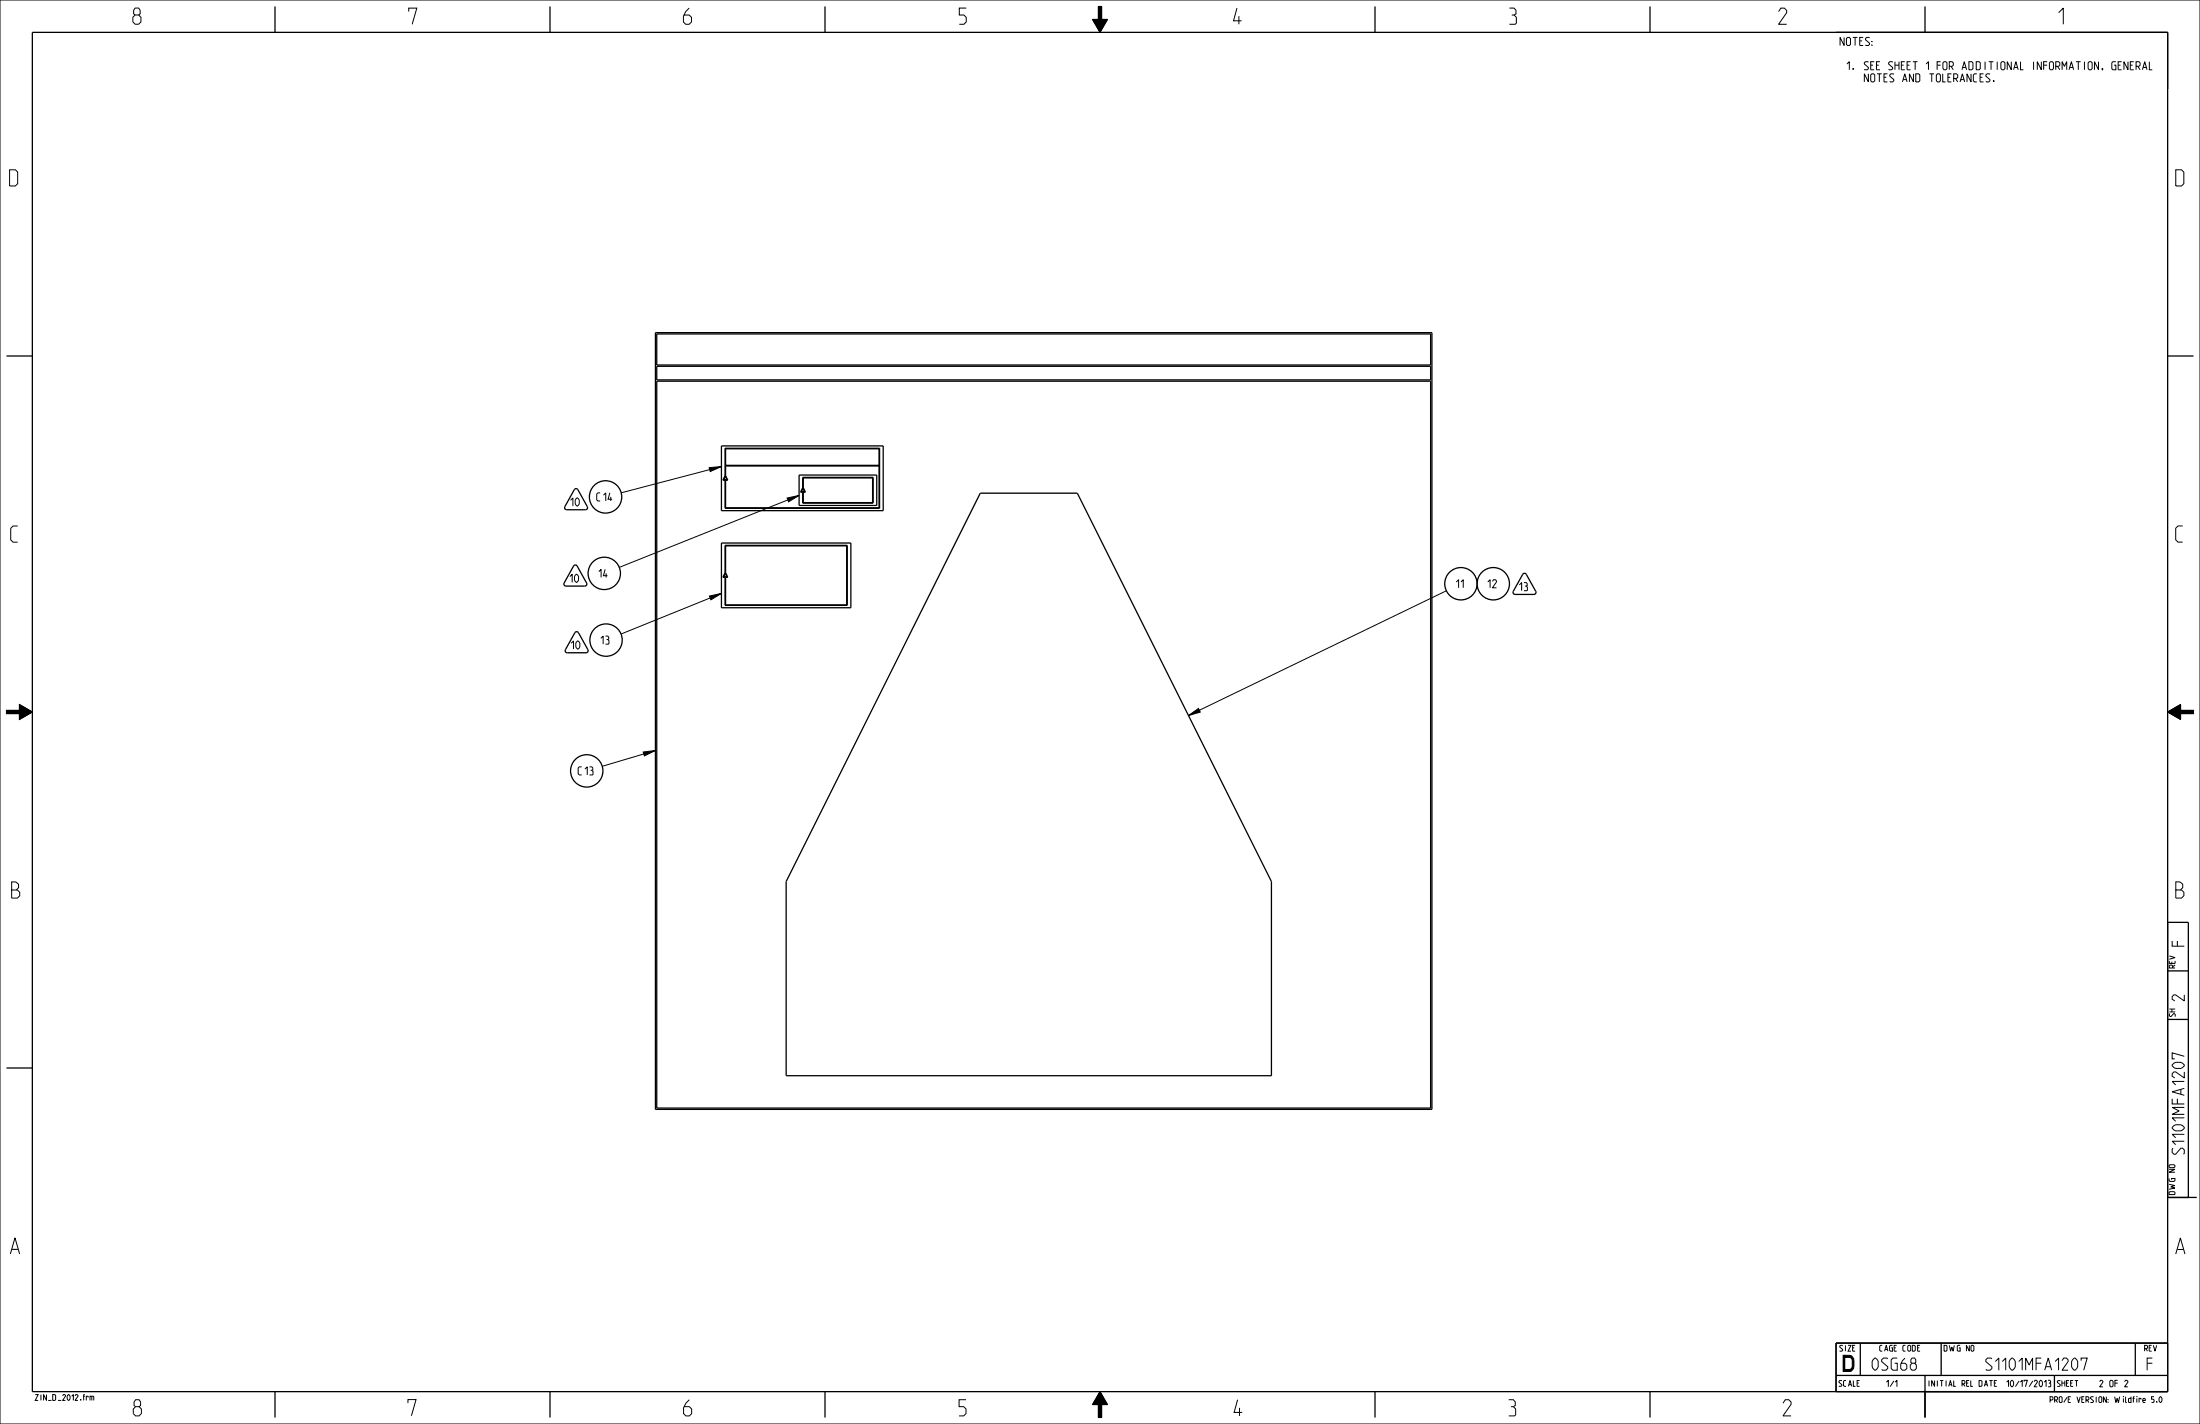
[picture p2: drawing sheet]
<svg xmlns="http://www.w3.org/2000/svg" width="864mm" height="559mm" viewBox="0 0 864 559" stroke-linecap="round" stroke-linejoin="round" font-family="sans-serif">
<g fill="none" stroke="#000" stroke-width=".39">
<path d="M0 0h863.6v558.8h-863.6zM431.2 2.5h1.2v5.1h2.3l-2.9 5.1-2.9-5.1h2.3zM278.4 183.5l4.8-.4-4.4 2zM283.2 183.1l-39.3 10.3M309 195.4l4.7-1-4.1 2.5zM313.7 194.4l-70.6 28.2M278.5 233.9l4.7-1-4.1 2.5zM283.2 232.9l-39.4 15.9M567.8 231.8l-101.3 49M2.5 278.8h5.1v-2.3l5.1 2.9-5.1 2.9v-2.3h-5.1zM850.9 279.4l5.1-2.9v2.3h5.1v1.2h-5.1v2.3zM252.5 295.1l4.8-.6-4.3 2.1z"/>
<path d="M257.3 294.5l-20.9 6.2M466.5 280.8l4-2.8 .7 1.4zM851.5 457.4l.3-.3h1.6l.4 .8-.4 .3h-1.6zM774 527.9l.8 .4v1.6l-.3 .3-.8-.3v-1.6zM431.8 546.1l2.9 5.1h-2.3v5.1h-1.2v-5.1h-2.3z"/>
</g>
<path d="M431.2 2.5h1.2v5.1h2.3l-2.9 5.1-2.9-5.1h2.3zM278.4 183.5l4.8-.4-4.4 2zM309 195.4l4.7-1-4.1 2.5zM278.5 233.9l4.7-1-4.1 2.5zM850.9 279.4l5.1-2.9v2.3h5.1v1.2h-5.1v2.3zM2.5 278.8h5.1v-2.3l5.1 2.9-5.1 2.9v-2.3h-5.1zM252.5 295.1l4.8-.6-4.3 2.1zM466.5 280.8l4-2.8 .7 1.4zM431.8 546.1l2.9 5.1h-2.3v5.1h-1.2v-5.1h-2.3z" fill="#000"/>
<g fill="none" stroke="#000" stroke-width=".51">
<path d="M12.7 12.7h838.2v533.4h-838.2zM107.9 2.5v10.2M215.9 2.5v10.2M323.8 2.5v10.2M539.8 2.5v10.2M647.7 2.5v10.2M755.6 2.5v10.2M2.5 139.7h10.2M257.3 130.5h304.8v304.8h-304.8zM257.8 131h303.8v12.2h-303.8zM850.9 139.7h10.2M257.8 143.7h303.8v5.4h-303.8z"/>
<path d="M257.8 149.6h303.8v285.2h-303.8zM283.2 175h63.5v25.4h-63.5zM284.8 176.1v6.5h60.3v-6.5M225.6 191.9l.8-.1 .5 .4 3.6 6.6-.1 1-8 .2-.7-.4v-.8zM284.7 186.9l.7 1.3h-1.3zM284.8 186.4v-3.5h60.3v16.4M313.7 186.4h30.5v12h-30.5zM315.2 191.6l.6 1.3h-1.2zM384.8 193.5h38.1l76.2 152.4v76.2h-190.5v-76.2zM283.2 213.1h50.8v25.4h-50.8zM225.3 221.9l.8-.1 .5 .3 3.7 6.7-.2 1-7.9 .2-.7-.4-.1-.8zM284.7 225l.7 1.3h-1.3z"/>
<path d="M597.9 225.2l.8-.2 .5 .4 3.6 6.7-.1 1-8 .2-.7-.4v-.8zM225.8 248.1l.8-.2 .5 .4 3.7 6.6-.2 1.1-7.9 .2-.7-.4v-.9zM850.9 361.9h8.1v108M850.9 381h8.1M2.5 419.1h10.2M850.9 400h8.1M850.9 469.9h11.4M720.7 539.8h130.2M730.2 527v12.8M755.6 539.8v16.5M762 527v12.8M806.4 539.8v6.3"/>
<path d="M838.2 527v12.8M850.9 527h-130.2v19.1M107.9 546.1v10.2M215.9 546.1v10.2M323.8 546.1v10.2M539.8 546.1v10.2M647.7 546.1v10.2"/>
<circle cx="237.7" cy="195" r="6.4"/>
<circle cx="237.2" cy="225" r="6.4"/>
<circle cx="573.5" cy="229.1" r="6.4"/>
<circle cx="586.2" cy="229.1" r="6.4"/>
<circle cx="237.9" cy="251.2" r="6.4"/>
<circle cx="230.3" cy="302.5" r="6.4"/>
</g>
<!-- layer: 003_AXES_OTHER -->
<path d="M284.8 176.1h60.3M284.8 186.4h-.2v-10.5h60.7v23.6h-60.7v-11.1h-.8l.9-2 1 2h-.9v10.9h60.3M315.1 187.3h27.6v10.1h-27.6v-4.3h-.8l.9-2 1 2h-.9v4.1h27.2v-9.7h-27.2v3.6h-.2zM284.6 214h48v23.6h-48v-11.1h-.8l.9-2 1 2h-.9v10.9h47.6v-23.2h-47.6v10.3h-.2z" fill="none" stroke="#000" stroke-width=".51"/>
<g font-size="8.3">
<text x="52.2" y="9.5">8</text>
<text x="160.5" y="9.5">7</text>
<text x="268.3" y="9.5">6</text>
<text x="376.4" y="9.5">5</text>
<text x="484.2" y="9.5">4</text>
<text x="592.3" y="9.5">3</text>
<text x="698.2" y="9.5">2</text>
<text x="807.5" y="9.5">1</text>
<text x="3.8" y="73">D</text>
<text x="854.1" y="73">D</text>
<text x="4.2" y="212.8">C</text>
<text x="854.1" y="212.7">C</text>
<text x="4.6" y="352.4">B</text>
<text x="854.1" y="352.4">B</text>
<text x="4.1" y="492.1">A</text>
<text x="854.1" y="492.1">A</text>
<text x="723.6" y="538.2">D</text>
<text x="52.3" y="555.6">8</text>
<text x="160.2" y="555.6">7</text>
<text x="268.3" y="555.6">6</text>
<text x="376.3" y="555.6">5</text>
<text x="484.5" y="555.6">4</text>
<text x="592" y="555.6">3</text>
<text x="699.9" y="555.6">2</text>
</g>
<g font-size="6.2">
<text x="857.4" y="371.6" transform="rotate(-90 857.4 371.6)">F</text>
<text x="857.4" y="392.8" transform="rotate(-90 857.4 392.8)">2</text>
<text x="857.4" y="456.4" transform="rotate(-90 857.4 456.4)">S1101MFA1207</text>
<text x="735" y="537.7">0SG68</text>
<text x="777.8" y="537.7">S1101MFA1207</text>
<text x="842.7" y="537.7">F</text>
</g>
<g font-size="4.1">
<text x="722.3" y="17.9">NOTES:</text>
<text x="723.7" y="27.4">1.</text>
<text x="731.8" y="27.4">SEE SHEET 1 FOR ADDITIONAL INFORMATION, GENERAL</text>
<text x="731.8" y="32.1">NOTES AND TOLERANCES.</text>
<text x="234.2" y="196.6">C14</text>
<text x="224" y="198.6">10</text>
<text x="235" y="226.6">14</text>
<text x="223.7" y="228.5">10</text>
<text x="571.7" y="230.7">11</text>
<text x="584" y="230.7">12</text>
<text x="596.4" y="231.8">13</text>
<text x="224.2" y="254.7">10</text>
<text x="235.9" y="252.8">13</text>
<text x="227" y="304.1">C13</text>
</g>
<g font-size="3.3">
<text x="740" y="544.2">1/1</text>
<text x="824.2" y="544.2">2 OF 2</text>
</g>
<g font-size="3">
<text x="853.8" y="379.9" transform="rotate(-90 853.8 379.9)">REV</text>
<text x="853.9" y="398.9" transform="rotate(-90 853.9 398.9)">SH</text>
<text x="853.8" y="468.8" transform="rotate(-90 853.8 468.8)">DWG NO</text>
<text x="722" y="530.2">SIZE</text>
<text x="738.1" y="530.2">CAGE CODE</text>
<text x="763.1" y="530.2">DWG NO</text>
<text x="841.9" y="530.2">REV</text>
<text x="721.9" y="544">SCALE</text>
<text x="756.8" y="544">INITIAL REL DATE 10/17/2013</text>
<text x="807.6" y="544">SHEET</text>
<text x="13.8" y="549.5">ZIN_D_2012.frm</text>
<text x="803.4" y="550.4">PRO/E VERSION:Wildfire 5.0</text>
</g>
</svg>
